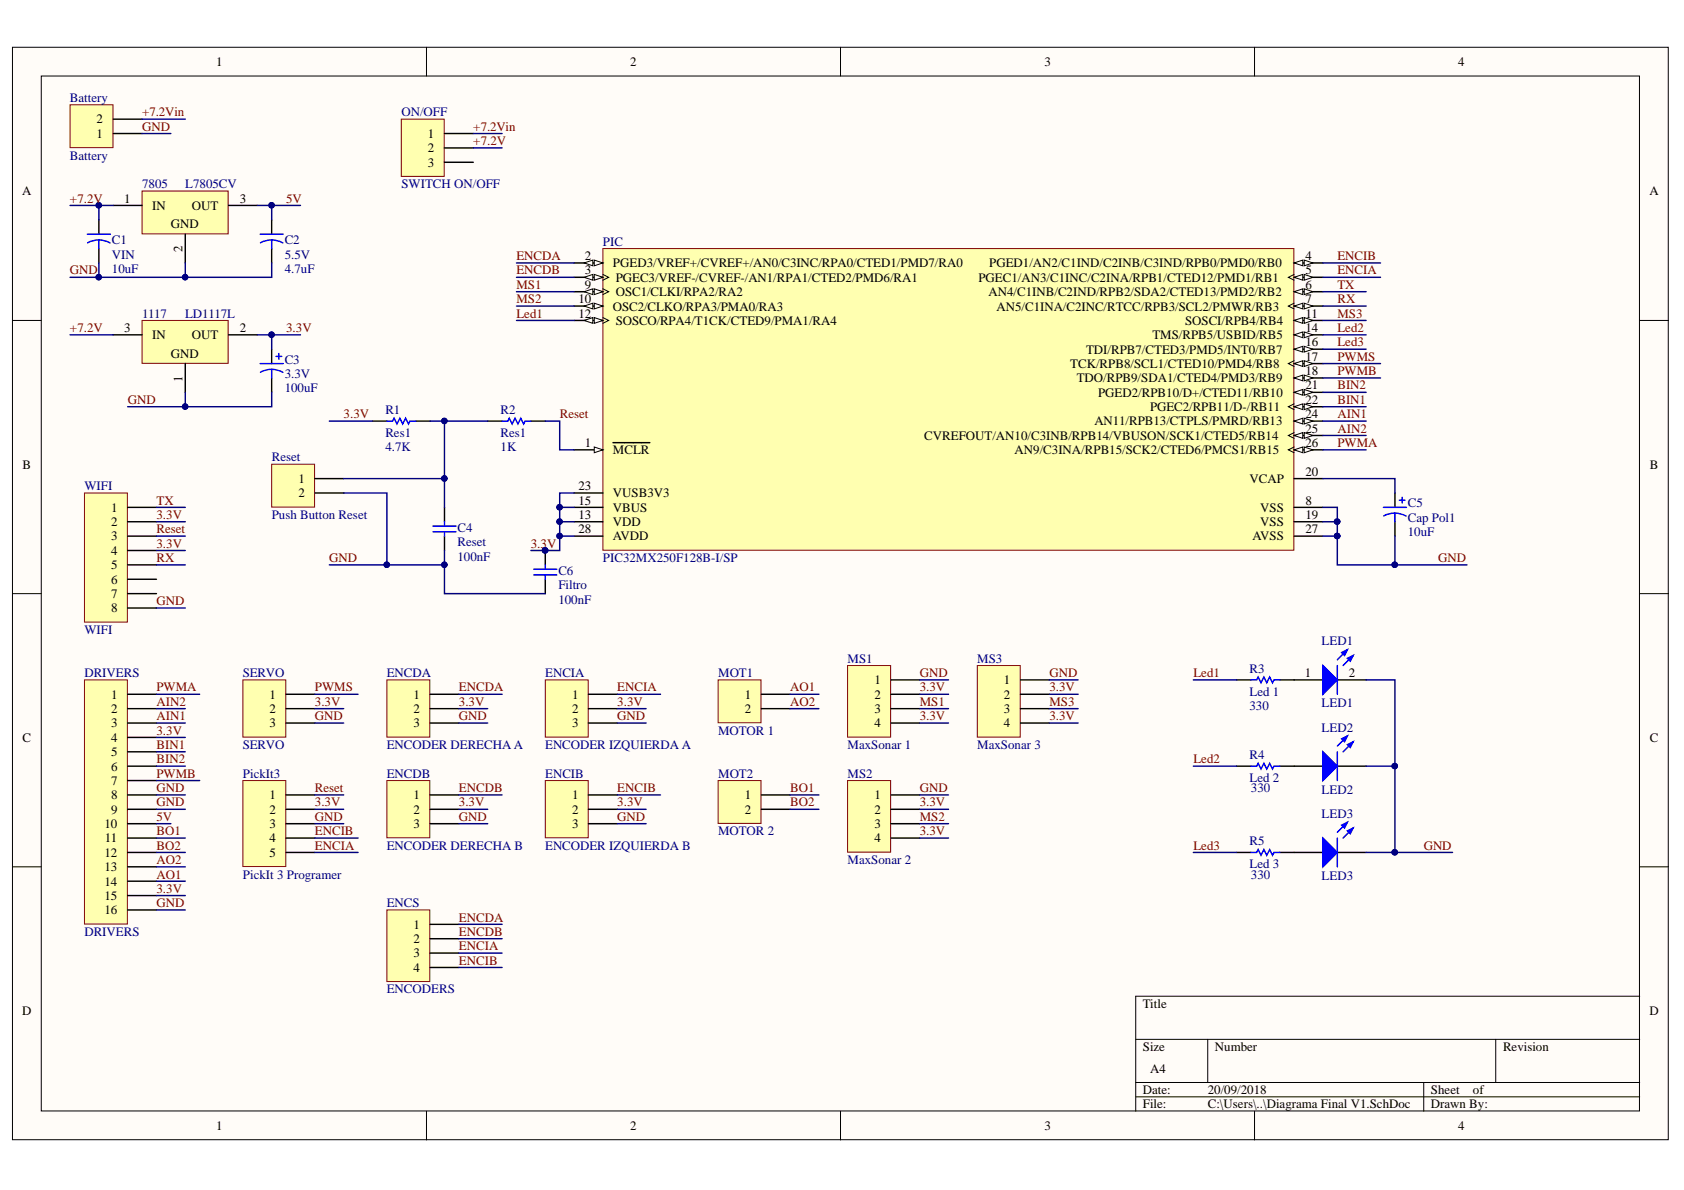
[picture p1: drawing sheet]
# Altium schematic sheet Diagrama Final.SchDoc: Plataforma para robótica de enjambre fase 2
size A4; DrawnBy: Javier Lima; Revision: Pablo Mazariegos; SheetNumber: 1

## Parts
1117  LD1117L  [REG LD1117]
7805  L7805CV  [REG 7805]
Battery  Battery  [BATERIA]
C1  VIN  value 10uF  [Cap 10uF]
C2  5.5V  value 4.7uF  [Cap 4.7uF]
C3  3.3V  value 100uF  [Cap 100uF]
C4  Reset  value 100nF  [Cap 100nF]
C5  Cap Pol1  value 10uF  [Cap 10uF]
C6  Filtro  value 100nF  [Cap 100nF]
DRIVERS  DRIVERS  [Drivers]
ENCDA  ENCODER DERECHA A  [ENCODER]
ENCDB  ENCODER DERECHA B  [ENCODER]
ENCIA  ENCODER IZQUIERDA A  [ENCODER]
ENCIB  ENCODER IZQUIERDA B  [ENCODER]
ENCS  ENCODERS  [PINES - 4]
LED1  LED1  [LED]
LED2  LED2  [LED]
LED3  LED3  [LED]
MOT1  MOTOR 1  [MOTOR]
MOT2  MOTOR 2  [MOTOR]
MS1  MaxSonar 1  [MaxSonar]
MS2  MaxSonar 2  [MaxSonar]
MS3  MaxSonar 3  [MaxSonar]
ON/OFF  SWITCH ON/OFF  [Switch ON/OFF]
PIC  PIC32MX250F128B-I/SP  [Camita-28]
PickIt3  PickIt 3 Programer  [PINES - 5]
R1  Res1  value 4.7K  [Resistor]
R2  Res1  value 1K  [Resistor]
R3  Led 1  value 330  [Resistor]
R4  Led 2  value 330  [Resistor]
R5  Led 3  value 330  [Resistor]
Reset  Push Button Reset  [Push Button]
SERVO  SERVO  [SERVO]
WIFI  WIFI  [WIFI]

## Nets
3.3V: 1117.2(OUT) C3.1 C6.1 DRIVERS.4 DRIVERS.15 ENCDA.2 ENCDB.2 ENCIA.2 ENCIB.2 MS1.2 MS1.4 MS2.2 MS2.4 MS3.2 MS3.4 PIC.13(VDD) PIC.15(VBUS) PIC.23(VUSB3V3) PIC.28(AVDD) PickIt3.2 R1.2 SERVO.2 WIFI.2 WIFI.4
5V: 7805.3(OUT) C2.1 DRIVERS.10
+7.2V: 1117.3(IN) 7805.1(IN) C1.1 ON/OFF.2
+7.2Vin: Battery.2 ON/OFF.1
AIN1: DRIVERS.3 PIC.24(AN11/RPB13/CTPLS/PMRD/RB13)
AIN2: DRIVERS.2 PIC.25(CVREFOUT/AN10/C3INB/RPB14/VBUSON/SCK1/CTED5/RB14)
AO1: DRIVERS.14 MOT1.1
AO2: DRIVERS.13 MOT1.2
BIN1: DRIVERS.5 PIC.22(PGEC2/RPB11/D-/RB11)
BIN2: DRIVERS.6 PIC.21(PGED2/RPB10/D+/CTED11/RB10)
BO1: DRIVERS.11 MOT2.1
BO2: DRIVERS.12 MOT2.2
ENCDA: ENCDA.1 ENCS.1 PIC.2(PGED3/VREF+/CVREF+/AN0/C3INC/RPA0/CTED1/PMD7/RA0)
ENCDB: ENCDB.1 ENCS.2 PIC.3(PGEC3/VREF-/CVREF-/AN1/RPA1/CTED2/PMD6/RA1)
ENCIA: ENCIA.1 ENCS.3 PIC.5(PGEC1/AN3/C1INC/C2INA/RPB1/CTED12/PMD1/RB1) PickIt3.5
ENCIB: ENCIB.1 ENCS.4 PIC.4(PGED1/AN2/C1IND/C2INB/C3IND/RPB0/PMD0/RB0) PickIt3.4
GND: 1117.1(GND) 7805.2(GND) Battery.1 C1.2 C2.2 C3.2 C4.2 C5.2 C6.2 DRIVERS.8 DRIVERS.9 DRIVERS.16 ENCDA.3 ENCDB.3 ENCIA.3 ENCIB.3 LED1.2(K) LED2.2(K) LED3.2(K) MS1.1 MS2.1 MS3.1 PIC.8(VSS) PIC.19(VSS) PIC.27(AVSS) PickIt3.3 Reset.2 SERVO.3 WIFI.8
Led1: PIC.12(SOSCO/RPA4/T1CK/CTED9/PMA1/RA4) R3.2
Led2: PIC.14(TMS/RPB5/USBID/RB5) R4.2
Led3: PIC.16(TDI/RPB7/CTED3/PMD5/INT0/RB7) R5.2
MS1: MS1.3 PIC.9(OSC1/CLKI/RPA2/RA2)
MS2: MS2.3 PIC.10(OSC2/CLKO/RPA3/PMA0/RA3)
MS3: MS3.3 PIC.11(SOSCI/RPB4/RB4)
PWMA: DRIVERS.1 PIC.26(AN9/C3INA/RPB15/SCK2/CTED6/PMCS1/RB15)
PWMB: DRIVERS.7 PIC.18(TDO/RPB9/SDA1/CTED4/PMD3/RB9)
PWMS: PIC.17(TCK/RPB8/SCL1/CTED10/PMD4/RB8) SERVO.1
Reset: PIC.1(~{MCLR}) PickIt3.1 R2.1 WIFI.3
RX: PIC.7(AN5/C1INA/C2INC/RTCC/RPB3/SCL2/PMWR/RB3) WIFI.5
TX: PIC.6(AN4/C1INB/C2IND/RPB2/SDA2/CTED13/PMD2/RB2) WIFI.1
NetC4_1: C4.1 R1.1 R2.2 Reset.1
NetC5_1: C5.1 PIC.20(VCAP)
NetLED1_1: LED1.1(A) R3.1
NetLED2_1: LED2.1(A) R4.1
NetLED3_1: LED3.1(A) R5.1

Not connected (* = marked no-connect by the designer): ON/OFF 3; WIFI 6 7
